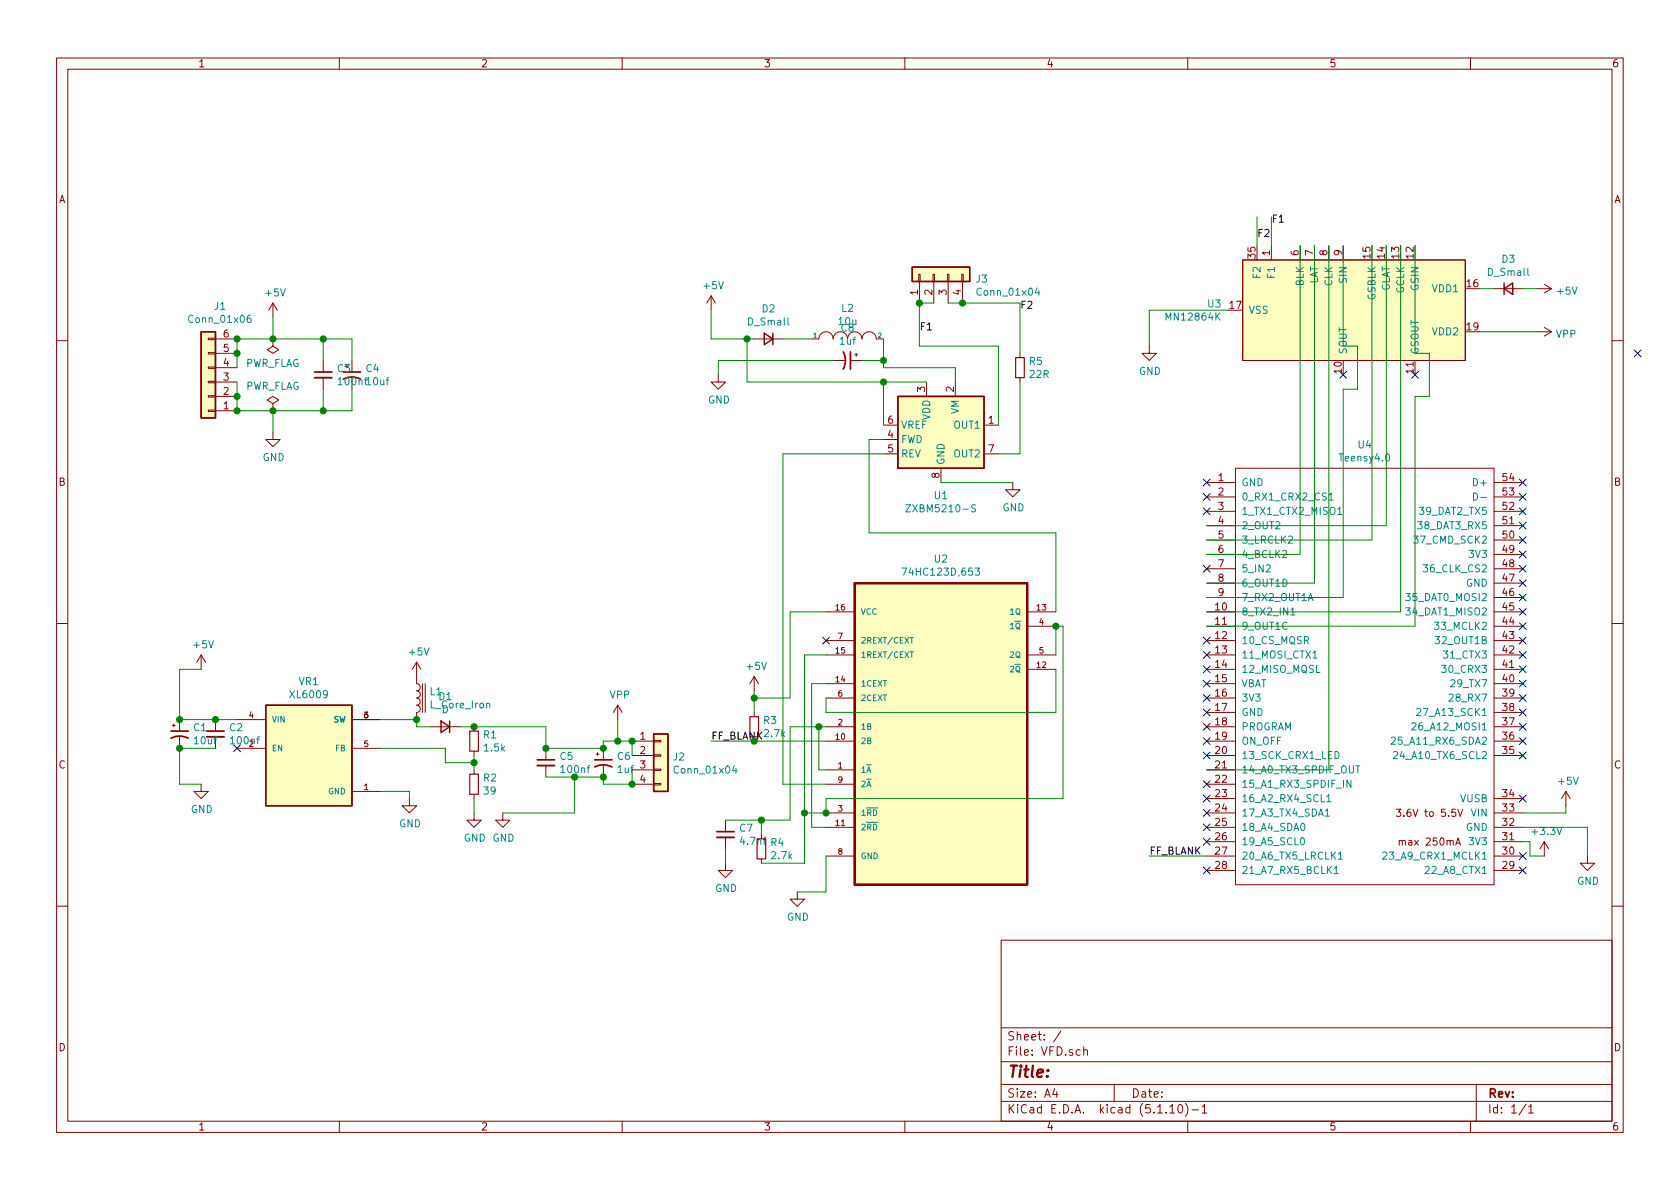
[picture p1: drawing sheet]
EESchema Schematic File Version 4
EELAYER 30 0
EELAYER END
$Descr A4 11693 8268
encoding utf-8
Sheet 1 1
Title ""
Date ""
Rev ""
Comp ""
Comment1 ""
Comment2 ""
Comment3 ""
Comment4 ""
$EndDescr
$Comp
L teensy:Teensy4.0 U4
U 1 1
P 9500 4700
F 0 "U4" H 9500 6315 50  0000 C CNN
F 1 "Teensy4.0" H 9500 6224 50  0000 C CNN
F 2 "misc_footprints:Teensy40" H 9100 4900 50  0001 C CNN
F 3 "" H 9100 4900 50  0001 C CNN
	1    9500 4700
	1    0    0    -1  
$EndComp
$Comp
L VFD_Noritake:MN12864K U3
U 1 1
P 9450 2150
F 0 "U3" V 9404 1206 50  0000 R CNN
F 1 "MN12864K" V 9495 1206 50  0000 R CNN
F 2 "misc_footprints:MN12864K" H 9450 2150 50  0001 C CNN
F 3 "" H 9450 2150 50  0001 C CNN
	1    9450 2150
	0    1    1    0   
$EndComp
$Comp
L 74HC123D_653:74HC123D,653 U2
U 1 1
P 6550 4950
F 0 "U2" H 6550 6020 50  0000 C CNN
F 1 "74HC123D,653" H 6550 5929 50  0000 C CNN
F 2 "misc_footprints:SOIC127P600X175-16N" H 6550 4950 50  0001 L BNN
F 3 "" H 6550 4950 50  0001 L BNN
F 4 "NXP" H 6550 4950 50  0001 L BNN "SUPPLIER"
F 5 "1085332" H 6550 4950 50  0001 L BNN "OC_FARNELL"
F 6 "99K0580" H 6550 4950 50  0001 L BNN "OC_NEWARK"
F 7 "SOIC-16" H 6550 4950 50  0001 L BNN "PACKAGE"
F 8 "74HC123D,653" H 6550 4950 50  0001 L BNN "MPN"
	1    6550 4950
	1    0    0    -1  
$EndComp
$Comp
L Driver_Motor:ZXBM5210-S U1
U 1 1
P 6550 3050
F 0 "U1" H 6550 2661 50  0000 C CNN
F 1 "ZXBM5210-S" H 6550 2570 50  0000 C CNN
F 2 "Package_SO:SOIC-8_3.9x4.9mm_P1.27mm" H 6600 2800 50  0001 C CNN
F 3 "https://www.diodes.com/assets/Datasheets/ZXBM5210.pdf" H 6550 3050 50  0001 C CNN
	1    6550 3050
	1    0    0    -1  
$EndComp
$Comp
L conn:Conn_01x06 J1
U 1 1
P 1450 2650
F 0 "J1" H 1368 2125 50  0000 C CNN
F 1 "Conn_01x06" H 1368 2216 50  0000 C CNN
F 2 "Connector_JST:JST_EH_B6B-EH-A_1x06_P2.50mm_Vertical" H 1450 2650 50  0001 C CNN
F 3 "~" H 1450 2650 50  0001 C CNN
	1    1450 2650
	-1   0    0    1   
$EndComp
$Comp
L XL6009:XL6009 VR1
U 1 1
P 2150 5200
F 0 "VR1" H 2150 5667 50  0000 C CNN
F 1 "XL6009" H 2150 5576 50  0000 C CNN
F 2 "misc_footprints:DPAK170P1435X465-6N" H 2150 5200 50  0001 L BNN
F 3 "" H 2150 5200 50  0001 L BNN
F 4 "XLSEMI" H 2150 5200 50  0001 L BNN "MANUFACTURER"
F 5 "IPC-7351B" H 2150 5200 50  0001 L BNN "STANDARD"
F 6 "4.65mm" H 2150 5200 50  0001 L BNN "MAXIMUM_PACKAGE_HEIGHT"
F 7 "1.1" H 2150 5200 50  0001 L BNN "PARTREV"
	1    2150 5200
	1    0    0    -1  
$EndComp
$Comp
L Device:R_Small R5
U 1 1
P 7100 2550
F 0 "R5" H 7159 2596 50  0000 L CNN
F 1 "22R" H 7159 2505 50  0000 L CNN
F 2 "Resistor_SMD:R_0201_0603Metric" H 7100 2550 50  0001 C CNN
F 3 "~" H 7100 2550 50  0001 C CNN
	1    7100 2550
	1    0    0    -1  
$EndComp
Wire Wire Line
	7100 2650 7100 3150
Wire Wire Line
	7100 3150 6950 3150
Wire Wire Line
	6450 2650 6150 2650
Wire Wire Line
	6150 2650 6150 2950
$Comp
L Device:CP1_Small C8
U 1 1
P 5900 2500
F 0 "C8" V 5672 2500 50  0000 C CNN
F 1 "1uf" V 5763 2500 50  0000 C CNN
F 2 "Capacitor_SMD:CP_Elec_3x5.3" H 5900 2500 50  0001 C CNN
F 3 "~" H 5900 2500 50  0001 C CNN
	1    5900 2500
	0    1    1    0   
$EndComp
$Comp
L pspice:INDUCTOR L2
U 1 1
P 5900 2350
F 0 "L2" H 5900 2565 50  0000 C CNN
F 1 "10u" H 5900 2474 50  0000 C CNN
F 2 "Inductor_SMD:L_12x12mm_H8mm" H 5900 2350 50  0001 C CNN
F 3 "~" H 5900 2350 50  0001 C CNN
	1    5900 2350
	1    0    0    -1  
$EndComp
$Comp
L Device:D_Small D2
U 1 1
P 5350 2350
F 0 "D2" H 5350 2143 50  0000 C CNN
F 1 "D_Small" H 5350 2234 50  0000 C CNN
F 2 "Diode_SMD:D_0402_1005Metric" V 5350 2350 50  0001 C CNN
F 3 "~" V 5350 2350 50  0001 C CNN
	1    5350 2350
	-1   0    0    1   
$EndComp
Wire Wire Line
	6650 2650 6650 2550
Wire Wire Line
	6650 2550 6150 2550
Wire Wire Line
	6150 2550 6150 2500
Wire Wire Line
	5650 2350 5450 2350
Wire Wire Line
	6000 2500 6150 2500
Connection ~ 6150 2500
Wire Wire Line
	6150 2500 6150 2350
$Comp
L power:+5V #PWR0101
U 1 1
P 4950 2150
F 0 "#PWR0101" H 4950 2000 50  0001 C CNN
F 1 "+5V" H 4965 2323 50  0000 C CNN
F 2 "" H 4950 2150 50  0001 C CNN
F 3 "" H 4950 2150 50  0001 C CNN
	1    4950 2150
	1    0    0    -1  
$EndComp
$Comp
L power:GND #PWR0102
U 1 1
P 5000 2600
F 0 "#PWR0102" H 5000 2350 50  0001 C CNN
F 1 "GND" H 5005 2427 50  0000 C CNN
F 2 "" H 5000 2600 50  0001 C CNN
F 3 "" H 5000 2600 50  0001 C CNN
	1    5000 2600
	1    0    0    -1  
$EndComp
Wire Wire Line
	4950 2350 4950 2150
Wire Wire Line
	5250 2350 5200 2350
Wire Wire Line
	5800 2500 5000 2500
Wire Wire Line
	5000 2500 5000 2600
Wire Wire Line
	6150 2650 5200 2650
Wire Wire Line
	5200 2650 5200 2350
Connection ~ 6150 2650
Connection ~ 5200 2350
Wire Wire Line
	5200 2350 4950 2350
Wire Wire Line
	6150 3050 6050 3050
Wire Wire Line
	6050 3050 6050 3700
Wire Wire Line
	6050 3700 7350 3700
Wire Wire Line
	7350 3700 7350 4250
$Comp
L power:GND #PWR0103
U 1 1
P 7050 3350
F 0 "#PWR0103" H 7050 3100 50  0001 C CNN
F 1 "GND" H 7055 3177 50  0000 C CNN
F 2 "" H 7050 3350 50  0001 C CNN
F 3 "" H 7050 3350 50  0001 C CNN
	1    7050 3350
	1    0    0    -1  
$EndComp
Wire Wire Line
	7050 3350 6550 3350
Wire Wire Line
	5750 5450 5450 5450
Wire Wire Line
	5450 5450 5450 3150
Wire Wire Line
	5450 3150 6150 3150
Wire Wire Line
	7350 4550 7350 4350
Wire Wire Line
	7350 4650 7350 4950
Wire Wire Line
	7350 4950 5750 4950
Wire Wire Line
	5750 4950 5750 4850
Wire Wire Line
	5750 4750 5650 4750
Wire Wire Line
	5650 4750 5650 5750
Wire Wire Line
	5650 5750 5750 5750
Wire Wire Line
	5750 5350 5700 5350
Wire Wire Line
	5700 5350 5700 5050
Wire Wire Line
	5700 5050 5750 5050
Wire Wire Line
	5750 5650 5750 5550
Wire Wire Line
	5750 5550 7400 5550
Wire Wire Line
	7400 5550 7400 4350
Wire Wire Line
	7400 4350 7350 4350
Connection ~ 7350 4350
Wire Wire Line
	5750 4550 5600 4550
Wire Wire Line
	5600 4550 5600 5650
Wire Wire Line
	5600 5650 5750 5650
Connection ~ 5750 5650
$Comp
L power:+5V #PWR0104
U 1 1
P 5250 4800
F 0 "#PWR0104" H 5250 4650 50  0001 C CNN
F 1 "+5V" H 5265 4973 50  0000 C CNN
F 2 "" H 5250 4800 50  0001 C CNN
F 3 "" H 5250 4800 50  0001 C CNN
	1    5250 4800
	1    0    0    -1  
$EndComp
$Comp
L power:GND #PWR0105
U 1 1
P 5550 6200
F 0 "#PWR0105" H 5550 5950 50  0001 C CNN
F 1 "GND" H 5555 6027 50  0000 C CNN
F 2 "" H 5550 6200 50  0001 C CNN
F 3 "" H 5550 6200 50  0001 C CNN
	1    5550 6200
	1    0    0    -1  
$EndComp
$Comp
L power:GND #PWR0106
U 1 1
P 5050 6000
F 0 "#PWR0106" H 5050 5750 50  0001 C CNN
F 1 "GND" H 5055 5827 50  0000 C CNN
F 2 "" H 5050 6000 50  0001 C CNN
F 3 "" H 5050 6000 50  0001 C CNN
	1    5050 6000
	1    0    0    -1  
$EndComp
$Comp
L Device:R_Small R3
U 1 1
P 5250 5050
F 0 "R3" H 5309 5096 50  0000 L CNN
F 1 "2.7k" H 5309 5005 50  0000 L CNN
F 2 "Resistor_SMD:R_0201_0603Metric" H 5250 5050 50  0001 C CNN
F 3 "~" H 5250 5050 50  0001 C CNN
	1    5250 5050
	1    0    0    -1  
$EndComp
$Comp
L Device:R_Small R4
U 1 1
P 5300 5900
F 0 "R4" H 5359 5946 50  0000 L CNN
F 1 "2.7k" H 5359 5855 50  0000 L CNN
F 2 "Resistor_SMD:R_0201_0603Metric" H 5300 5900 50  0001 C CNN
F 3 "~" H 5300 5900 50  0001 C CNN
	1    5300 5900
	1    0    0    -1  
$EndComp
$Comp
L Device:C_Small C7
U 1 1
P 5050 5800
F 0 "C7" H 5142 5846 50  0000 L CNN
F 1 "4.7nf" H 5142 5755 50  0000 L CNN
F 2 "Capacitor_SMD:C_0201_0603Metric" H 5050 5800 50  0001 C CNN
F 3 "~" H 5050 5800 50  0001 C CNN
	1    5050 5800
	1    0    0    -1  
$EndComp
Wire Wire Line
	5050 5900 5050 6000
Wire Wire Line
	5050 5700 5300 5700
Wire Wire Line
	5300 5700 5300 5800
Wire Wire Line
	5300 6000 5600 6000
Wire Wire Line
	5600 6000 5600 5650
Connection ~ 5600 5650
Wire Wire Line
	5300 5700 5500 5700
Wire Wire Line
	5500 5700 5500 5050
Wire Wire Line
	5500 5050 5700 5050
Connection ~ 5300 5700
Connection ~ 5700 5050
Wire Wire Line
	5750 5150 5250 5150
Wire Wire Line
	5250 4950 5250 4850
Wire Wire Line
	4950 5150 5250 5150
Connection ~ 5250 5150
Wire Wire Line
	5750 5950 5750 6200
Wire Wire Line
	5750 6200 5550 6200
Wire Wire Line
	1650 2550 1650 2450
Wire Wire Line
	1650 2450 1650 2350
Connection ~ 1650 2450
Wire Wire Line
	1650 2650 1650 2750
Wire Wire Line
	1650 2750 1650 2850
Connection ~ 1650 2750
$Comp
L Device:C_Small C3
U 1 1
P 2250 2600
F 0 "C3" H 2342 2646 50  0000 L CNN
F 1 "100nf" H 2342 2555 50  0000 L CNN
F 2 "Capacitor_SMD:C_0201_0603Metric" H 2250 2600 50  0001 C CNN
F 3 "~" H 2250 2600 50  0001 C CNN
	1    2250 2600
	1    0    0    -1  
$EndComp
$Comp
L Device:CP1_Small C4
U 1 1
P 2450 2600
F 0 "C4" H 2541 2646 50  0000 L CNN
F 1 "10uf" H 2541 2555 50  0000 L CNN
F 2 "Capacitor_SMD:CP_Elec_3x5.3" H 2450 2600 50  0001 C CNN
F 3 "~" H 2450 2600 50  0001 C CNN
	1    2450 2600
	1    0    0    -1  
$EndComp
Wire Wire Line
	1650 2850 1900 2850
Wire Wire Line
	2450 2850 2450 2700
Connection ~ 1650 2850
Wire Wire Line
	2450 2500 2450 2350
Wire Wire Line
	2450 2350 2250 2350
Connection ~ 1650 2350
Wire Wire Line
	2250 2500 2250 2350
Connection ~ 2250 2350
Wire Wire Line
	2250 2350 1900 2350
Wire Wire Line
	2250 2700 2250 2850
Connection ~ 2250 2850
Wire Wire Line
	2250 2850 2450 2850
$Comp
L power:GND #PWR0107
U 1 1
P 1900 3000
F 0 "#PWR0107" H 1900 2750 50  0001 C CNN
F 1 "GND" H 1905 2827 50  0000 C CNN
F 2 "" H 1900 3000 50  0001 C CNN
F 3 "" H 1900 3000 50  0001 C CNN
	1    1900 3000
	1    0    0    -1  
$EndComp
$Comp
L power:+5V #PWR0108
U 1 1
P 1900 2200
F 0 "#PWR0108" H 1900 2050 50  0001 C CNN
F 1 "+5V" H 1915 2373 50  0000 C CNN
F 2 "" H 1900 2200 50  0001 C CNN
F 3 "" H 1900 2200 50  0001 C CNN
	1    1900 2200
	1    0    0    -1  
$EndComp
$Comp
L power:+5V #PWR0109
U 1 1
P 1400 4650
F 0 "#PWR0109" H 1400 4500 50  0001 C CNN
F 1 "+5V" H 1415 4823 50  0000 C CNN
F 2 "" H 1400 4650 50  0001 C CNN
F 3 "" H 1400 4650 50  0001 C CNN
	1    1400 4650
	1    0    0    -1  
$EndComp
$Comp
L power:GND #PWR0110
U 1 1
P 1400 5450
F 0 "#PWR0110" H 1400 5200 50  0001 C CNN
F 1 "GND" H 1405 5277 50  0000 C CNN
F 2 "" H 1400 5450 50  0001 C CNN
F 3 "" H 1400 5450 50  0001 C CNN
	1    1400 5450
	1    0    0    -1  
$EndComp
$Comp
L Device:C_Small C2
U 1 1
P 1500 5100
F 0 "C2" H 1592 5146 50  0000 L CNN
F 1 "100nf" H 1592 5055 50  0000 L CNN
F 2 "Capacitor_SMD:C_0201_0603Metric" H 1500 5100 50  0001 C CNN
F 3 "~" H 1500 5100 50  0001 C CNN
	1    1500 5100
	1    0    0    -1  
$EndComp
Wire Wire Line
	1650 5000 1500 5000
Wire Wire Line
	1500 5200 1250 5200
Wire Wire Line
	1500 5000 1250 5000
Connection ~ 1500 5000
Wire Wire Line
	1250 4650 1400 4650
Wire Wire Line
	1250 5200 1250 5450
Wire Wire Line
	1250 5450 1400 5450
NoConn ~ 1650 5200
$Comp
L Device:L_Core_Iron L1
U 1 1
P 2900 4850
F 0 "L1" H 2988 4896 50  0000 L CNN
F 1 "L_Core_Iron" H 2988 4805 50  0000 L CNN
F 2 "misc_footprints:INDM1250X1250X600" H 2900 4850 50  0001 C CNN
F 3 "~" H 2900 4850 50  0001 C CNN
	1    2900 4850
	1    0    0    -1  
$EndComp
$Comp
L power:GND #PWR0111
U 1 1
P 2850 5550
F 0 "#PWR0111" H 2850 5300 50  0001 C CNN
F 1 "GND" H 2855 5377 50  0000 C CNN
F 2 "" H 2850 5550 50  0001 C CNN
F 3 "" H 2850 5550 50  0001 C CNN
	1    2850 5550
	1    0    0    -1  
$EndComp
$Comp
L power:GND #PWR0112
U 1 1
P 3300 5650
F 0 "#PWR0112" H 3300 5400 50  0001 C CNN
F 1 "GND" H 3305 5477 50  0000 C CNN
F 2 "" H 3300 5650 50  0001 C CNN
F 3 "" H 3300 5650 50  0001 C CNN
	1    3300 5650
	1    0    0    -1  
$EndComp
$Comp
L power:GND #PWR0113
U 1 1
P 3500 5650
F 0 "#PWR0113" H 3500 5400 50  0001 C CNN
F 1 "GND" H 3505 5477 50  0000 C CNN
F 2 "" H 3500 5650 50  0001 C CNN
F 3 "" H 3500 5650 50  0001 C CNN
	1    3500 5650
	1    0    0    -1  
$EndComp
Wire Wire Line
	2850 5550 2850 5500
Wire Wire Line
	2850 5500 2650 5500
$Comp
L Device:R_Small R2
U 1 1
P 3300 5450
F 0 "R2" H 3359 5496 50  0000 L CNN
F 1 "39" H 3359 5405 50  0000 L CNN
F 2 "Resistor_SMD:R_0201_0603Metric" H 3300 5450 50  0001 C CNN
F 3 "~" H 3300 5450 50  0001 C CNN
	1    3300 5450
	1    0    0    -1  
$EndComp
$Comp
L Device:R_Small R1
U 1 1
P 3300 5150
F 0 "R1" H 3359 5196 50  0000 L CNN
F 1 "1.5k" H 3359 5105 50  0000 L CNN
F 2 "Resistor_SMD:R_0201_0603Metric" H 3300 5150 50  0001 C CNN
F 3 "~" H 3300 5150 50  0001 C CNN
	1    3300 5150
	1    0    0    -1  
$EndComp
$Comp
L Device:D_Small D1
U 1 1
P 3100 5050
F 0 "D1" H 3100 4843 50  0000 C CNN
F 1 "D" H 3100 4934 50  0000 C CNN
F 2 "Diode_SMD:D_0201_0603Metric" V 3100 5050 50  0001 C CNN
F 3 "~" V 3100 5050 50  0001 C CNN
	1    3100 5050
	-1   0    0    1   
$EndComp
Wire Wire Line
	2650 5000 2900 5000
Wire Wire Line
	2900 5000 2900 5050
Wire Wire Line
	2900 5050 3000 5050
Connection ~ 2900 5000
Wire Wire Line
	3200 5050 3300 5050
Wire Wire Line
	3300 5250 3300 5300
Wire Wire Line
	3300 5550 3300 5650
Wire Wire Line
	2650 5200 3100 5200
Wire Wire Line
	3100 5200 3100 5300
Wire Wire Line
	3100 5300 3300 5300
Connection ~ 3300 5300
Wire Wire Line
	3300 5300 3300 5350
$Comp
L Device:C_Small C5
U 1 1
P 3800 5300
F 0 "C5" H 3892 5346 50  0000 L CNN
F 1 "100nf" H 3892 5255 50  0000 L CNN
F 2 "Capacitor_SMD:C_0201_0603Metric" H 3800 5300 50  0001 C CNN
F 3 "~" H 3800 5300 50  0001 C CNN
	1    3800 5300
	1    0    0    -1  
$EndComp
$Comp
L Device:CP1_Small C6
U 1 1
P 4200 5300
F 0 "C6" H 4291 5346 50  0000 L CNN
F 1 "1uf" H 4291 5255 50  0000 L CNN
F 2 "Capacitor_SMD:CP_Elec_3x5.3" H 4200 5300 50  0001 C CNN
F 3 "~" H 4200 5300 50  0001 C CNN
	1    4200 5300
	1    0    0    -1  
$EndComp
Wire Wire Line
	3300 5050 3800 5050
Wire Wire Line
	3800 5050 3800 5200
Connection ~ 3300 5050
Wire Wire Line
	3800 5200 4200 5200
Connection ~ 3800 5200
Wire Wire Line
	3800 5400 4000 5400
Wire Wire Line
	4000 5400 4000 5650
Wire Wire Line
	4000 5650 3500 5650
Connection ~ 4000 5400
Wire Wire Line
	4000 5400 4200 5400
$Comp
L conn:Conn_01x04 J2
U 1 1
P 4600 5250
F 0 "J2" H 4680 5242 50  0000 L CNN
F 1 "Conn_01x04" H 4680 5151 50  0000 L CNN
F 2 "Connector_JST:JST_EH_B4B-EH-A_1x04_P2.50mm_Vertical" H 4600 5250 50  0001 C CNN
F 3 "~" H 4600 5250 50  0001 C CNN
	1    4600 5250
	1    0    0    -1  
$EndComp
Wire Wire Line
	4400 5150 4400 5250
Wire Wire Line
	4400 5350 4400 5450
Wire Wire Line
	4400 5450 4200 5450
Wire Wire Line
	4200 5450 4200 5400
Connection ~ 4400 5450
Connection ~ 4200 5400
Wire Wire Line
	4400 5150 4300 5150
Wire Wire Line
	4200 5150 4200 5200
Connection ~ 4400 5150
Connection ~ 4200 5200
$Comp
L power:VPP #PWR0114
U 1 1
P 4300 5000
F 0 "#PWR0114" H 4300 4850 50  0001 C CNN
F 1 "VPP" H 4315 5173 50  0000 C CNN
F 2 "" H 4300 5000 50  0001 C CNN
F 3 "" H 4300 5000 50  0001 C CNN
	1    4300 5000
	1    0    0    -1  
$EndComp
Wire Wire Line
	4300 5000 4300 5150
Connection ~ 4300 5150
Wire Wire Line
	4300 5150 4200 5150
Text Label 4950 5150 0    50   ~ 0
FF_BLANK
$Comp
L power:VPP #PWR0116
U 1 1
P 10700 2300
F 0 "#PWR0116" H 10700 2150 50  0001 C CNN
F 1 "VPP" V 10715 2428 50  0000 L CNN
F 2 "" H 10700 2300 50  0001 C CNN
F 3 "" H 10700 2300 50  0001 C CNN
	1    10700 2300
	0    1    1    0   
$EndComp
$Comp
L power:+5V #PWR0117
U 1 1
P 10700 2000
F 0 "#PWR0117" H 10700 1850 50  0001 C CNN
F 1 "+5V" V 10715 2128 50  0000 L CNN
F 2 "" H 10700 2000 50  0001 C CNN
F 3 "" H 10700 2000 50  0001 C CNN
	1    10700 2000
	0    1    1    0   
$EndComp
$Comp
L Device:D_Small D3
U 1 1
P 10500 2000
F 0 "D3" H 10500 2207 50  0000 C CNN
F 1 "D_Small" H 10500 2116 50  0000 C CNN
F 2 "Diode_SMD:D_0201_0603Metric" V 10500 2000 50  0001 C CNN
F 3 "~" V 10500 2000 50  0001 C CNN
	1    10500 2000
	1    0    0    -1  
$EndComp
Wire Wire Line
	10700 2000 10600 2000
Wire Wire Line
	10400 2000 10300 2000
Wire Wire Line
	10300 2300 10700 2300
NoConn ~ 9850 2600
NoConn ~ 9350 2600
$Comp
L power:GND #PWR0118
U 1 1
P 8000 2400
F 0 "#PWR0118" H 8000 2150 50  0001 C CNN
F 1 "GND" H 8005 2227 50  0000 C CNN
F 2 "" H 8000 2400 50  0001 C CNN
F 3 "" H 8000 2400 50  0001 C CNN
	1    8000 2400
	1    0    0    -1  
$EndComp
Wire Wire Line
	8550 2150 8000 2150
Wire Wire Line
	8000 2150 8000 2400
Wire Wire Line
	9850 4350 8400 4350
Wire Wire Line
	9750 1700 9750 4250
Wire Wire Line
	9750 4250 8400 4250
Wire Wire Line
	9650 1700 9650 3650
Wire Wire Line
	9650 3650 8400 3650
Wire Wire Line
	9550 1700 9550 3750
Wire Wire Line
	9550 3750 8400 3750
Wire Wire Line
	9350 4150 8400 4150
Wire Wire Line
	9250 1700 9250 5350
Wire Wire Line
	9250 5350 8400 5350
Wire Wire Line
	9150 1700 9150 4050
Wire Wire Line
	9150 4050 8400 4050
Wire Wire Line
	9050 1700 9050 3850
Wire Wire Line
	9050 3850 8400 3850
Wire Wire Line
	8000 5950 8400 5950
Text Label 8000 5950 0    50   ~ 0
FF_BLANK
$Comp
L power:GND #PWR0119
U 1 1
P 11050 5950
F 0 "#PWR0119" H 11050 5700 50  0001 C CNN
F 1 "GND" H 11055 5777 50  0000 C CNN
F 2 "" H 11050 5950 50  0001 C CNN
F 3 "" H 11050 5950 50  0001 C CNN
	1    11050 5950
	1    0    0    -1  
$EndComp
$Comp
L power:+3.3V #PWR0120
U 1 1
P 10750 5950
F 0 "#PWR0120" H 10750 5800 50  0001 C CNN
F 1 "+3.3V" H 10765 6123 50  0000 C CNN
F 2 "" H 10750 5950 50  0001 C CNN
F 3 "" H 10750 5950 50  0001 C CNN
	1    10750 5950
	1    0    0    -1  
$EndComp
Wire Wire Line
	10750 5950 10650 5950
Wire Wire Line
	10650 5950 10650 5850
Wire Wire Line
	10650 5850 10600 5850
Wire Wire Line
	10600 5750 11050 5750
Wire Wire Line
	11050 5750 11050 5950
Wire Wire Line
	10900 5600 10900 5650
Wire Wire Line
	10900 5650 10600 5650
$Comp
L power:+5V #PWR0121
U 1 1
P 10900 5600
F 0 "#PWR0121" H 10900 5450 50  0001 C CNN
F 1 "+5V" H 10915 5773 50  0000 C CNN
F 2 "" H 10900 5600 50  0001 C CNN
F 3 "" H 10900 5600 50  0001 C CNN
	1    10900 5600
	1    0    0    -1  
$EndComp
Wire Wire Line
	5750 4250 5500 4250
Wire Wire Line
	5500 4250 5500 4850
Wire Wire Line
	5500 4850 5250 4850
Connection ~ 5250 4850
Wire Wire Line
	5250 4850 5250 4800
NoConn ~ 5750 4450
NoConn ~ 8400 3350
NoConn ~ 8400 3450
NoConn ~ 8400 3550
NoConn ~ 8400 3950
NoConn ~ 8400 4450
NoConn ~ 8400 4550
NoConn ~ 8400 4650
NoConn ~ 8400 4750
NoConn ~ 8400 4850
NoConn ~ 8400 4950
NoConn ~ 8400 5050
NoConn ~ 8400 5150
NoConn ~ 8400 5250
NoConn ~ 8400 5450
NoConn ~ 8400 5550
NoConn ~ 8400 5650
NoConn ~ 8400 5750
NoConn ~ 8400 5850
NoConn ~ 8400 6050
NoConn ~ 10600 6050
NoConn ~ 10600 5950
NoConn ~ 10600 5550
NoConn ~ 10600 5250
NoConn ~ 10600 5150
NoConn ~ 10600 5050
NoConn ~ 10600 4950
NoConn ~ 10600 4850
NoConn ~ 10600 4750
NoConn ~ 10600 4650
NoConn ~ 10600 4550
NoConn ~ 10600 4450
NoConn ~ 10600 4350
NoConn ~ 10600 4250
NoConn ~ 10600 4150
NoConn ~ 10600 4050
NoConn ~ 10600 3950
NoConn ~ 10600 3850
NoConn ~ 10600 3750
NoConn ~ 10600 3650
NoConn ~ 10600 3550
NoConn ~ 10600 3450
NoConn ~ 10600 3350
NoConn ~ 11400 2450
Wire Wire Line
	9850 1700 9850 2450
Wire Wire Line
	9850 2450 9950 2450
Wire Wire Line
	9950 2750 9850 2750
Wire Wire Line
	9850 2750 9850 4350
Wire Wire Line
	9950 2450 9950 2750
Wire Wire Line
	9350 4150 9350 2700
Wire Wire Line
	9350 2700 9450 2700
Wire Wire Line
	9450 2700 9450 2400
Wire Wire Line
	9450 2400 9350 2400
Wire Wire Line
	9350 2400 9350 1700
$Comp
L Connector_Generic:Conn_01x04 J3
U 1 1
P 6500 1900
F 0 "J3" V 6464 1612 50  0000 R CNN
F 1 "Conn_01x04" V 6373 1612 50  0000 R CNN
F 2 "Connector_JST:JST_EH_B4B-EH-A_1x04_P2.50mm_Vertical" H 6500 1900 50  0001 C CNN
F 3 "~" H 6500 1900 50  0001 C CNN
	1    6500 1900
	0    -1   -1   0   
$EndComp
Wire Wire Line
	7100 2450 7100 2100
Wire Wire Line
	7100 2100 6700 2100
Wire Wire Line
	6700 2100 6600 2100
Connection ~ 6700 2100
Text Label 7100 2150 0    50   ~ 0
F2
Wire Wire Line
	6950 2400 6400 2400
Wire Wire Line
	6400 2400 6400 2100
Wire Wire Line
	6950 2400 6950 2950
Wire Wire Line
	6500 2100 6400 2100
Connection ~ 6400 2100
Text Label 6400 2300 0    50   ~ 0
F1
Wire Wire Line
	8850 1500 8850 1700
Wire Wire Line
	8750 1500 8750 1700
Text Label 8850 1550 0    50   ~ 0
F1
Text Label 8750 1650 0    50   ~ 0
F2
Wire Wire Line
	1250 5000 1250 4650
$Comp
L power:+5V #PWR0115
U 1 1
P 2900 4700
F 0 "#PWR0115" H 2900 4550 50  0001 C CNN
F 1 "+5V" H 2915 4873 50  0000 C CNN
F 2 "" H 2900 4700 50  0001 C CNN
F 3 "" H 2900 4700 50  0001 C CNN
	1    2900 4700
	1    0    0    -1  
$EndComp
$Comp
L Device:CP1_Small C1
U 1 1
P 1250 5100
F 0 "C1" H 1341 5146 50  0000 L CNN
F 1 "10uf" H 1341 5055 50  0000 L CNN
F 2 "Capacitor_SMD:CP_Elec_3x5.3" H 1250 5100 50  0001 C CNN
F 3 "~" H 1250 5100 50  0001 C CNN
	1    1250 5100
	1    0    0    -1  
$EndComp
Connection ~ 1250 5000
Connection ~ 1250 5200
Wire Wire Line
	1900 2200 1900 2350
Connection ~ 1900 2350
Wire Wire Line
	1900 2350 1650 2350
Wire Wire Line
	1900 3000 1900 2850
Connection ~ 1900 2850
Wire Wire Line
	1900 2850 2250 2850
$Comp
L power:PWR_FLAG #FLG0101
U 1 1
P 1900 2350
F 0 "#FLG0101" H 1900 2425 50  0001 C CNN
F 1 "PWR_FLAG" H 1900 2523 50  0000 C CNN
F 2 "" H 1900 2350 50  0001 C CNN
F 3 "~" H 1900 2350 50  0001 C CNN
	1    1900 2350
	-1   0    0    1   
$EndComp
$Comp
L power:PWR_FLAG #FLG0102
U 1 1
P 1900 2850
F 0 "#FLG0102" H 1900 2925 50  0001 C CNN
F 1 "PWR_FLAG" H 1900 3023 50  0000 C CNN
F 2 "" H 1900 2850 50  0001 C CNN
F 3 "~" H 1900 2850 50  0001 C CNN
	1    1900 2850
	1    0    0    -1  
$EndComp
$EndSCHEMATC
